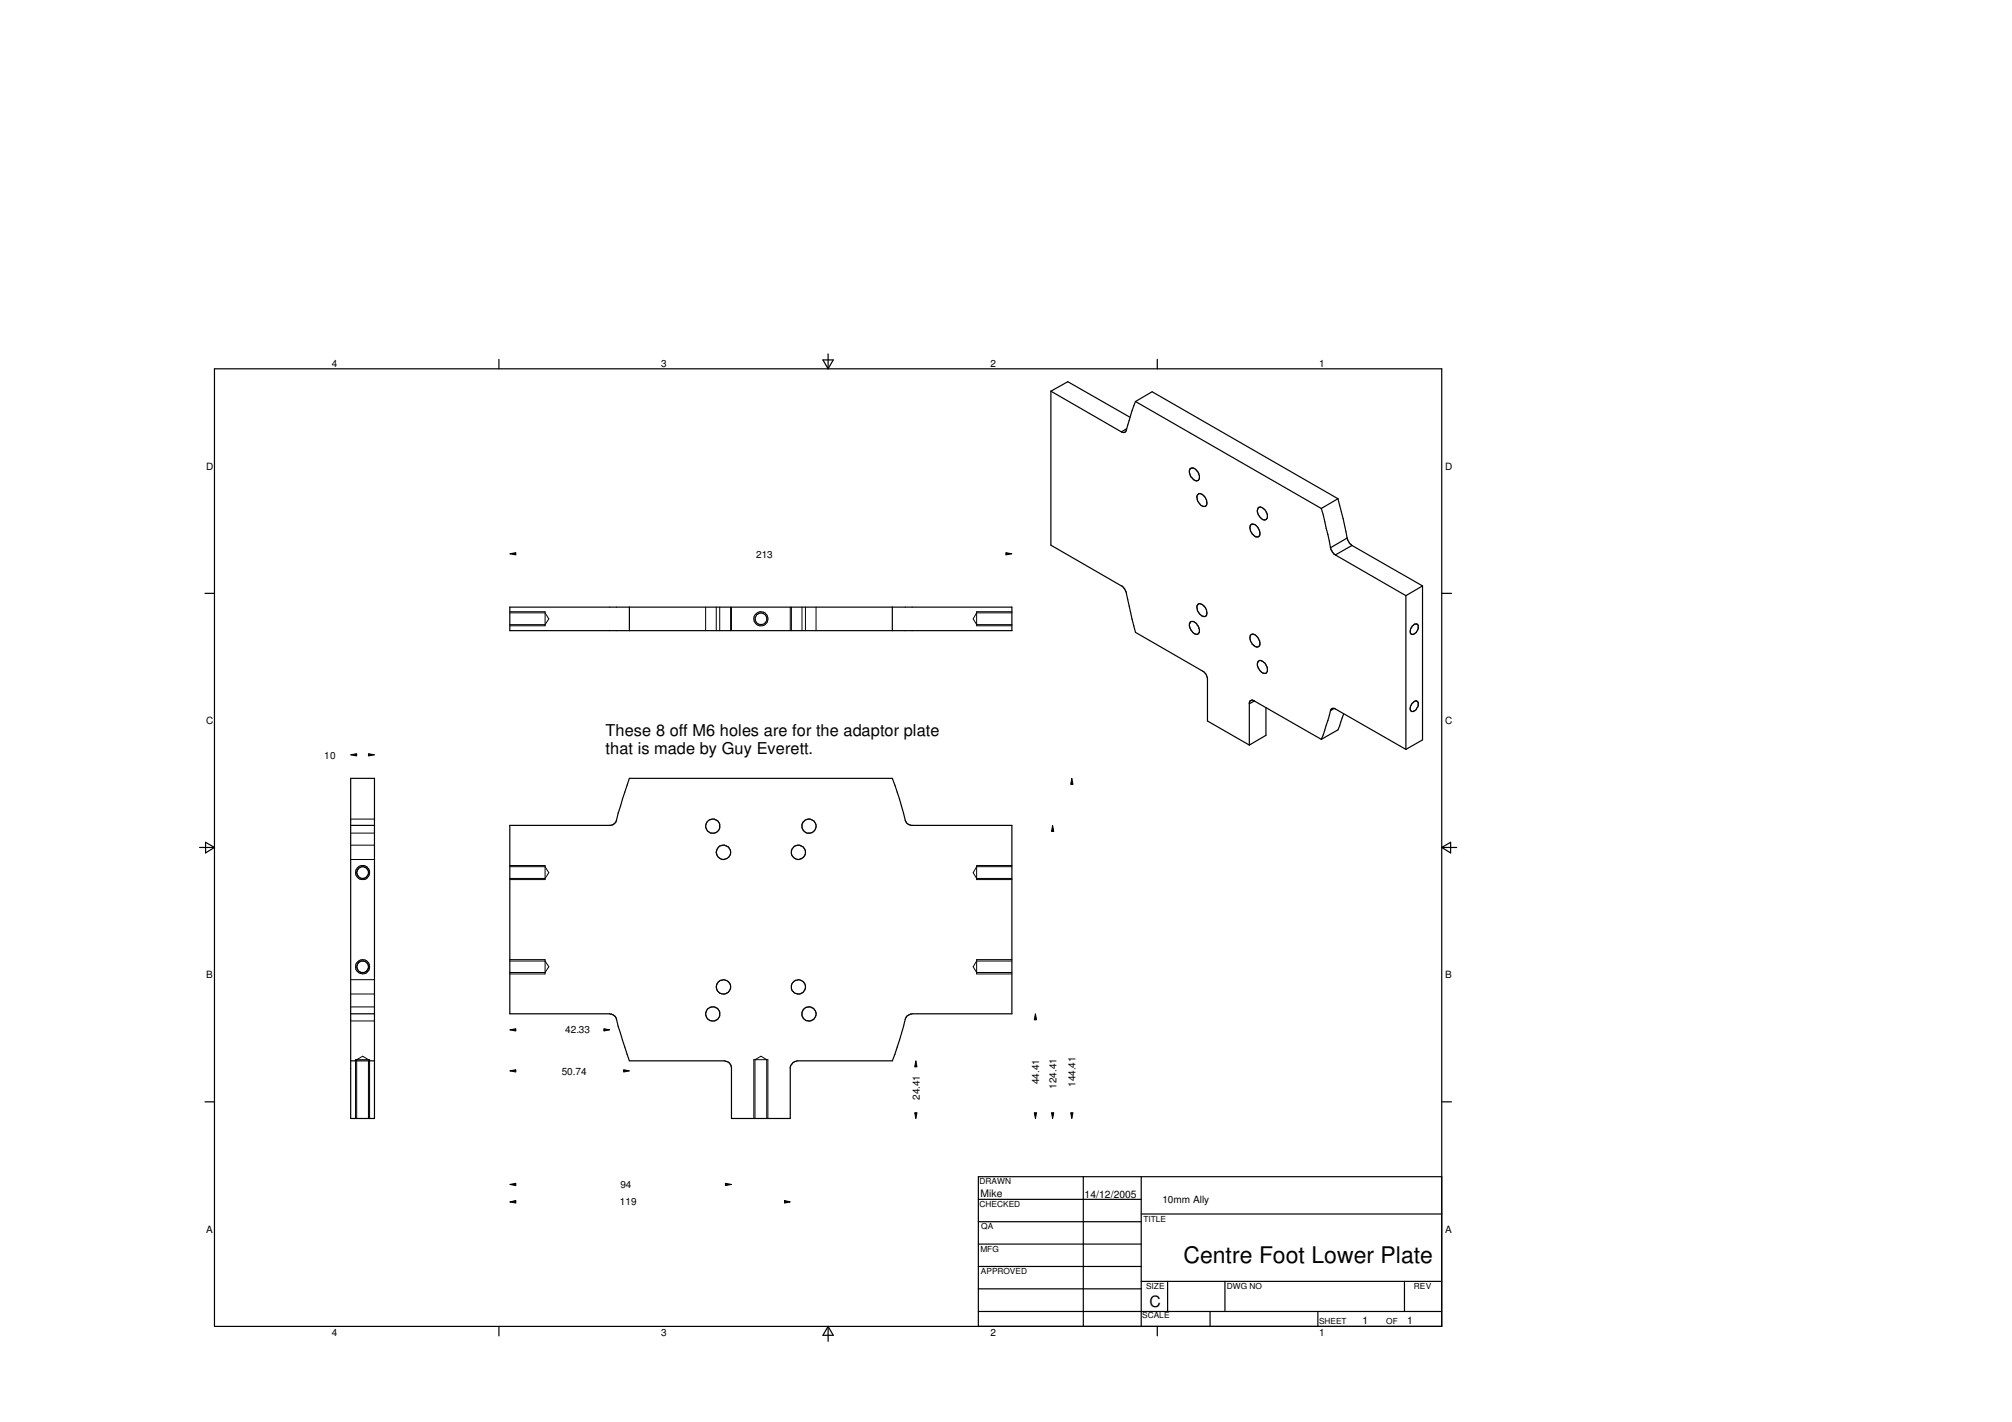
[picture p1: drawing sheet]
<svg xmlns="http://www.w3.org/2000/svg" width="297mm" height="210mm" viewBox="0 0 297 210" stroke-linecap="round" stroke-linejoin="round" font-family="sans-serif">
<g fill="none" stroke="#000" stroke-width=".18">
<path d="M31.7 54.4h181.1v141.4h-181.1zM73.7 53v1.4M121.5 53.1h1.5l-.7 1.3zM122.3 52.2v2.2M155.1 57.7v22.8l10.7 6.1 .5 .8 1.3 5.9 10.2 5.9 .3 .4 .2 .5v6.3l6.1 3.6M155.1 57.7l10.5 6.1M155.1 57.7l2.5-1.4 9.2 5.3M167.6 59.3l-1.3 4.2a.44 .44 0 0 1-.7 .3M167.6 59.3l2.5-1.5 27.4 15.8M167.6 59.3l27.5 15.8M170.9 53v1.4M166.3 63.3l-.7 .5"/>
<path d="M175.7 69.2a1.02 1.02 0 0 1 1.3 .7 .68 .68 0 0 1-.3 1.1 1.34 1.34 0 0 1-1-1.8zM176.7 73.1a.57 .57 0 0 1 .6-.2 .57 .57 0 0 1 .5 .3 1.21 1.21 0 0 1 .2 1.5 .75 .75 0 0 1-.9-.4l-.4-.6zM184.6 77.5a.5 .5 0 0 1 .7 0l.4 .4a1.02 1.02 0 0 1 .1 1.3 1.13 1.13 0 0 1-1.1-.8l-.2-.5zM185.7 75a.63 .63 0 0 1 1 .2 1.12 1.12 0 0 1 .2 1.5l-.1 .1a1.36 1.36 0 0 1-1.1-1.8zM195.1 75.1l1.3 5.8M197.5 73.6l-2.4 1.5M197.5 73.6l.8 2.9 .6 2.9M198.9 79.4l-2.5 1.5M198.9 79.4l.3 .8 .4 .3M30.3 87.6h1.4M75.3 89.6h74.1v3.5h-74.1zM92.9 89.6v3.5"/>
<path d="M131.7 89.6v3.5M175.7 91.8a.96 .96 0 0 1 1.2 .7l.1 .1a.69 .69 0 0 1-.3 1 1.35 1.35 0 0 1-1-1.8zM176.9 89.2a.98 .98 0 0 1 1.2 .8 .72 .72 0 0 1-.3 1h-.1a1.31 1.31 0 0 1-1-1.1v-.3zM184.6 93.8l.4-.2 .3 .1 .4 .4a1.23 1.23 0 0 1 .1 1.3 .79 .79 0 0 1-1-.4 1.12 1.12 0 0 1-.2-1.2zM185.7 97.7a.7 .7 0 0 1 1 .2 1.08 1.08 0 0 1 .2 1.5h-.4l-.3-.3a1.12 1.12 0 0 1-.5-1.4zM196.4 80.9a1.63 1.63 0 0 0 .7 1M197.1 81.9l10.5 6M199.6 80.5l-2.5 1.4M199.6 80.5l10.4 6M207.6 87.9v22.7M208.5 92.4a.57 .57 0 0 1 .8-.2 1.04 1.04 0 0 1-.9 1.4 .94 .94 0 0 1 .1-1.2zM210 86.5v22.7l-2.4 1.4"/>
<path d="M210 86.5l-2.4 1.4M212.8 87.6h1.5M51.8 114.9h3.5v50.2h-3.5zM185.2 103.5l-.8 .4M186.9 104.4v4.1l-2.5 1.5M195.1 109.1l-10.3-5.8-.2 .2-.2 .2v6.3M196.4 104.9l.3-.3h.4l10.5 6M196.4 104.9l-1 3.6-.3 .6M197 104.6l-.6 .3M198.4 105.4l-.9 2.3-2.4 1.4M208.5 103.8l.3-.3h.3a.89 .89 0 0 1-.1 1.3 .53 .53 0 0 1-.6 .2 1.01 1.01 0 0 1 .1-1.2zM29.5 125.1h2.2"/>
<path d="M30.3 124.3l1.4 .8-1.4 .8zM51.8 121.8h3.5M75.3 121.8h14.8l.4-.1 .4-.4 2-6.4h38.8l1.1 3 1 3.4a.82 .82 0 0 0 .7 .5h14.9v27.8h-14.7a1.19 1.19 0 0 0-1.1 .9l-.8 3-1.1 3.1h-14a1.19 1.19 0 0 0-1 .9v7.6h-8.7v-7.6l-.1-.4-.3-.3-.7-.2h-14l-1.9-6.1a1.17 1.17 0 0 0-1-.9h-14.7zM212.8 125.1l1.4-.8v1.6zM212.8 125.1h2.2M51.8 156.6h3.5M51.8 149.6h3.5M30.3 162.6h1.4M144.4 177h24.1M159.9 173.7v22.1M168.5 179.2h44.3M168.5 173.7v22.1"/>
<path d="M212.8 162.6h1.5M212.8 173.7h-68.4v22.1M73.7 195.8v1.4M122.3 195.8v2.2M122.3 195.8l.7 1.3h-1.5zM144.4 180.3h24.1M144.4 183.6h24.1M144.4 186.9h24.1M144.4 190.2h24.1M144.4 193.6h68.4M168.5 189.1h44.3M170.9 195.8v1.4"/>
<path d="M172.4 189.1v4.5M178.6 193.6v2.2M180.8 189.1v4.5M194.6 193.6v2.2M207.3 189.1v4.5"/>
<circle cx="53.5" cy="128.8" r=".87"/>
<circle cx="105.2" cy="122" r="1.05"/>
<circle cx="106.8" cy="125.8" r="1.07"/>
<circle cx="117.9" cy="125.8" r="1.06"/>
<circle cx="119.4" cy="122" r="1.05"/>
<circle cx="53.5" cy="142.7" r=".87"/>
<circle cx="105.2" cy="149.6" r="1.05"/>
<circle cx="106.8" cy="145.7" r="1.07"/>
<circle cx="117.9" cy="145.7" r="1.05"/>
<circle cx="119.4" cy="149.7" r="1.06"/>
</g>
<g fill="none" stroke="#000" stroke-width=".15">
<path d="M75.3 81.7l.9-.1v.3zM75.3 90.3h5.2v2.1h-5.2M75.3 90.5h5.2l.5 .9-.5 .8h-5.2M104.2 89.6v3.5M105.7 89.6v3.5M106.3 89.6v3.5M107.9 89.6v3.5M108 89.6v3.5M116.7 89.6v3.5M116.8 89.6v3.5M118.4 89.6v3.5M118.9 89.6v3.5"/>
<path d="M120.5 89.6v3.5M148.5 81.6l.9 .1-.9 .2zM149.4 90.3h-5.2v2.1h5.2M149.4 90.5h-5.2l-.5 .9 .5 .8h5.2M51.8 111.4l.9-.1v.3zM54.4 111.3l.9 .1-.9 .2zM158.2 114.9l.2 .9h-.3zM51.8 124.8h3.5M51.8 126.9h3.5M51.8 120.9h3.5M51.8 123h3.5M75.3 127.8h5.2v2h-5.2"/>
<path d="M75.3 127.9h5.2l.5 .9-.5 .9h-5.2M149.4 127.8h-5.2v2h5.2M149.4 127.9h-5.2l-.5 .9 .5 .9h5.2M155.4 121.8l.2 .9h-.4zM51.8 148.6h3.5M51.8 150.7h3.5M51.8 144.6h3.5M51.8 146.7h3.5M75.3 152l.9-.2v.4zM75.3 158.1l.9-.2v.3zM75.3 141.6h5.2v2.2h-5.2M75.3 141.9h5.2l.5 .8-.5 .9h-5.2"/>
<path d="M89.2 151.8l.8 .2-.8 .2zM92.1 157.9l.8 .2-.8 .1zM135.2 156.6l.2 .9h-.4zM149.4 141.6h-5.2v2.2h5.2M149.4 141.9h-5.2l-.5 .8 .5 .9h5.2M152.9 149.6l.1 .9h-.3zM52.5 165.1v-8.7h2.1v8.7M52.7 165.1v-8.7l.8-.5 .9 .5v8.7M75.3 174.8l.9-.1v.3zM75.3 177.4l.9-.2v.4zM107.1 174.7l.9 .1-.9 .2zM111.3 165.1v-8.7h2.1v8.7"/>
<path d="M111.5 165.1v-8.7l.8-.5 .9 .5v8.7M115.8 177.2l.9 .2-.9 .2zM135 164.3h.4l-.2 .8zM152.7 164.3h.3l-.1 .8zM155.2 164.3h.4l-.2 .8zM158.1 164.3h.3l-.2 .8z"/>
<circle cx="112.3" cy="91.3" r=".86"/>
<circle cx="112.4" cy="91.3" r="1.06"/>
<circle cx="53.5" cy="128.8" r="1.05"/>
<circle cx="53.5" cy="142.7" r="1.06"/>
</g>
<g fill="#000">
<path d="M75.3 81.7l.9-.1v.3zM148.5 81.6l.9 .1-.9 .2zM51.8 111.4l.9-.1v.3zM54.4 111.3l.9 .1-.9 .2zM158.2 114.9l.2 .9h-.3zM155.4 121.8l.2 .9h-.4zM75.3 152l.9-.2v.4zM75.3 158.1l.9-.2v.3zM89.2 151.8l.8 .2-.8 .2zM92.1 157.9l.8 .2-.8 .1zM135.2 156.6l.2 .9h-.4zM152.9 149.6l.1 .9h-.3z"/>
<path d="M75.3 174.8l.9-.1v.3zM75.3 177.4l.9-.2v.4zM107.1 174.7l.9 .1-.9 .2zM115.8 177.2l.9 .2-.9 .2zM135 164.3h.4l-.2 .8zM152.7 164.3h.3l-.1 .8zM155.2 164.3h.4l-.2 .8zM158.1 164.3h.3l-.2 .8z"/>
</g>
<text font-size="3.4" x="174.7" y="186.5">Centre Foot Lower Plate</text>
<g font-size="2.4">
<text x="89.4" y="111.3">that is made by Guy Everett.</text>
<text x="89.4" y="108.6">These 8 off M6 holes are for the adaptor plate</text>
</g>
<text font-size="2.3" x="169.7" y="193">C</text>
<g font-size="1.5">
<text x="49" y="54.1">4</text>
<text x="97.6" y="54.1">3</text>
<text x="146.2" y="54.1">2</text>
<text x="194.8" y="54.1">1</text>
<text x="30.4" y="69.4">D</text>
<text x="213.4" y="69.4">D</text>
<text x="111.6" y="82.3">213</text>
<text x="30.4" y="106.9">C</text>
<text x="213.4" y="106.9">C</text>
<text x="47.9" y="112">10</text>
<text x="30.4" y="144.4">B</text>
<text x="213.4" y="144.4">B</text>
<text x="83.4" y="152.5">42.33</text>
<text x="82.9" y="158.6">50.74</text>
<text x="153.4" y="160.1" transform="rotate(-90 153.4 160.1)">44.41</text>
<text x="156" y="160.7" transform="rotate(-90 156 160.7)">124.41</text>
<text x="158.8" y="160.4" transform="rotate(-90 158.8 160.4)">144.41</text>
<text x="135.8" y="162.3" transform="rotate(-90 135.8 162.3)">24.41</text>
<text x="91.5" y="177.9">119</text>
<text x="91.6" y="175.3">94</text>
<text x="144.7" y="176.7">Mike</text>
<text x="160.1" y="176.8">14/12/2005</text>
<text x="171.6" y="177.5">10mm Ally</text>
<text x="30.4" y="181.9">A</text>
<text x="213.4" y="181.9">A</text>
<text x="97.6" y="197.2">3</text>
<text x="146.2" y="197.2">2</text>
<text x="194.8" y="197.2">1</text>
<text x="201.2" y="195.4">1</text>
<text x="207.7" y="195.5">1</text>
</g>
<text font-size="1.5" fill="#000001" x="49" y="197.2">4</text>
<g font-size="1.2">
<text x="144.6" y="178.1">CHECKED</text>
<text x="144.6" y="174.8">DRAWN</text>
<text x="144.7" y="184.8">MFG</text>
<text x="144.9" y="181.4">QA</text>
<text x="168.8" y="180.3">TITLE</text>
<text x="144.8" y="188.1">APPROVED</text>
<text x="169.2" y="190.3">SIZE</text>
<text x="181.1" y="190.3">DWG NO</text>
<text x="208.7" y="190.2">REV</text>
<text x="168.6" y="194.6">SCALE</text>
<text x="194.7" y="195.4">SHEET</text>
<text x="204.6" y="195.4">OF</text>
</g>
</svg>
